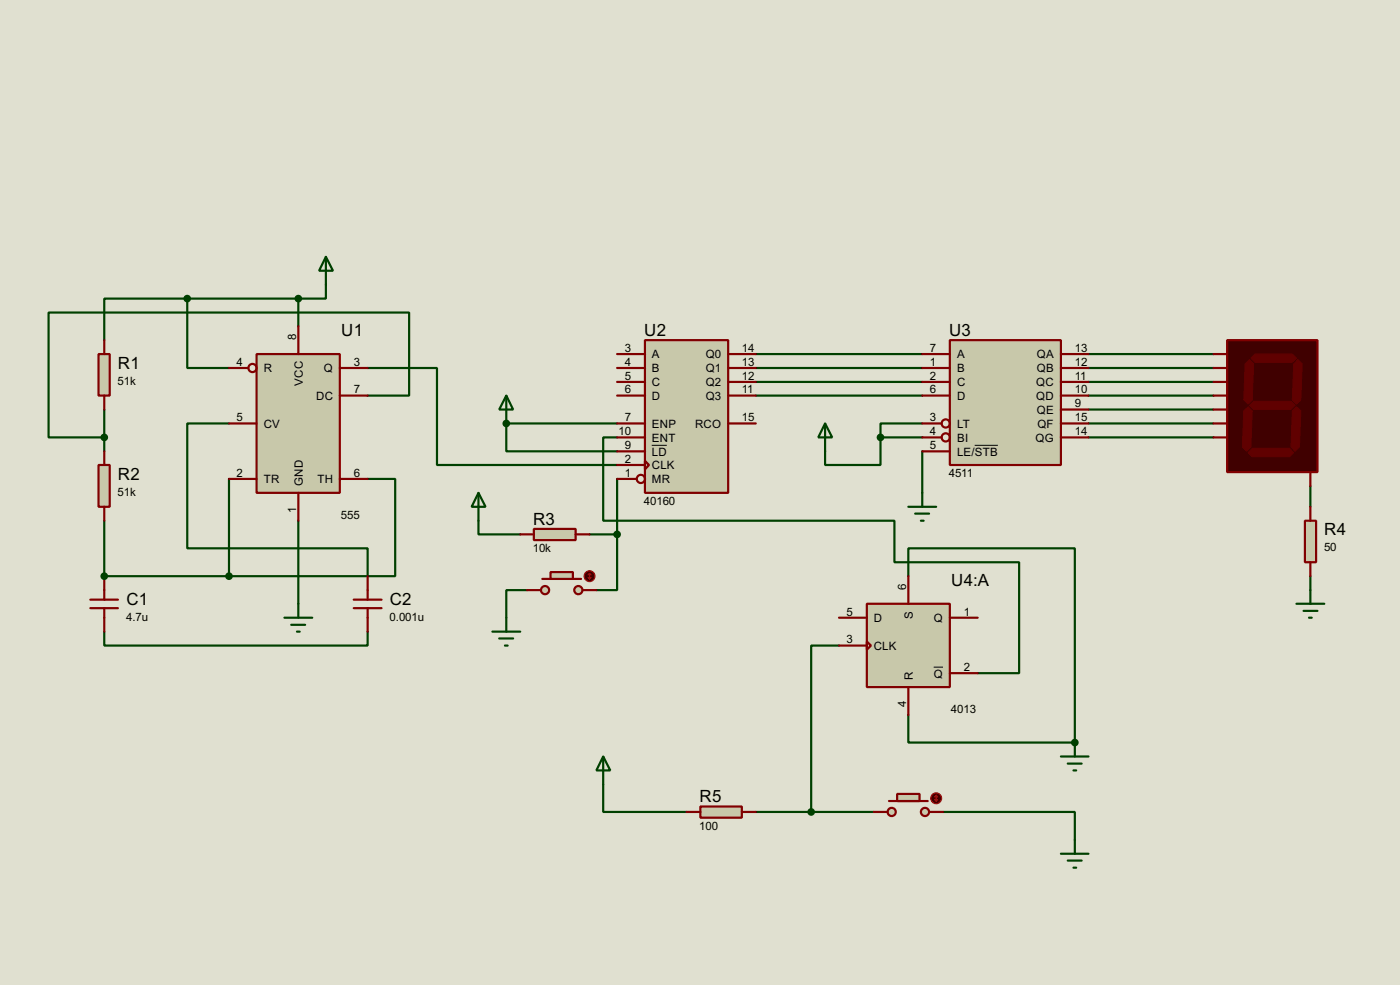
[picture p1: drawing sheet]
<svg xmlns="http://www.w3.org/2000/svg" width="256mm" height="180mm" viewBox="0 0 256 180" stroke-linecap="round" stroke-linejoin="round" font-family="sans-serif">
<path d="M0 0h256.5v180.3h-256.5z" fill="#e0e0d0"/>
<path d="M34.3 54.7h-15.2v7.6M34.3 54.7v12.7h7.7M34.3 54.7h20.4M54.7 54.7v5M59.7 52.1v2.6h-5M42 77.5h-7.7v22.9h33.1v5.1M19.1 95.3v10.2M19.1 115.6v2.6h48.3v-2.6" fill="none" stroke="#004000" stroke-width=".4"/>
<circle cx="19.1" cy="105.5" r=".2" fill="#004000"/>
<g fill="none" stroke="#004000" stroke-width=".4">
<path d="M19.1 75v7.6M67.4 67.4h12.7v17.7h33M67.4 72.4h7.6v-15.2h-66.1v22.9h10.2M92.8 77.5v5.1h20.3M42 87.7v17.8M54.7 95.3v15.2M67.4 87.7h5v17.8h-30.4M87.7 95.3v2.5h7.6M108 97.8h5.1M113.1 97.8v10.2h-3.8M113.1 87.7v10.1M19.1 105.5h22.9"/>
<path d="M96.6 108h-3.8v5.1"/>
</g>
<circle cx="92.8" cy="77.5" r=".2" fill="#004000"/>
<g fill="none" stroke="#004000" stroke-width=".4">
<path d="M92.8 77.5h20.3M138.5 64.8h30.5M138.5 67.4h30.5M138.5 69.9h30.5M138.5 72.4h30.5M169 77.5h-7.7v2.6M199.4 77.5h22.9M199.4 64.8h22.9M199.4 67.4h22.9M199.4 69.9h22.9M199.4 72.4h22.9M199.4 75h22.9"/>
<path d="M113.1 80.1h-2.6v15.2h53.4v7.6h22.8v20.3h-7.6M161.3 80.1v5h-10.1v-2.5M161.3 80.1h7.7M169 82.6v7.6M199.4 80.1h22.9M240.1 89v3.8M240.1 105.5v2.5"/>
</g>
<circle cx="196.9" cy="135.9" r=".2" fill="#004000"/>
<path d="M153.7 118.2h-5.1v30.4M166.4 105.5v-5.1h30.5v35.5h-30.5v-5M110.5 143.6v5h15.3M138.5 148.6h21.6M172.8 148.6h24.1v5.1" fill="none" stroke="#004000" stroke-width=".4"/>
<path d="M47 64.8h15.3v25.4h-15.3z" fill="#c8c8aa" stroke="#800000" stroke-width=".4"/>
<g fill="none" stroke="#800000" stroke-width=".4">
<path d="M54.7 59.7v5.1M42 67.4h3.5M42 77.5h5M62.3 67.4h5.1M62.3 72.4h5.1M42 87.7h5M54.7 90.2v5.1M62.3 87.7h5.1"/>
<circle cx="46.2" cy="67.4" r=".75"/>
</g>
<path d="M59.7 47l1.3 2.6h-2.5zM59.7 47v5.1" fill="none" stroke="#004000" stroke-width=".4"/>
<path d="M18.1 64.8h2v7.6h-2z" fill="#c8c8aa" stroke="#800000" stroke-width=".4"/>
<path d="M19.1 62.3v2.5M19.1 72.4v2.6M16.6 111.3h5M16.6 109.8h5M19.1 105.5v4.3M19.1 111.3v4.3" fill="none" stroke="#800000" stroke-width=".4"/>
<g fill="#004000" stroke="#004000" stroke-width=".4">
<circle cx="34.3" cy="54.7" r=".5"/>
<circle cx="54.6" cy="54.7" r=".5"/>
</g>
<path d="M18.1 85.1h2v7.7h-2z" fill="#c8c8aa" stroke="#800000" stroke-width=".4"/>
<path d="M19.1 82.6v2.5M19.1 92.8v2.5M64.8 111.3h5.1M64.8 109.8h5.1M67.4 105.5v4.3M67.4 111.3v4.3" fill="none" stroke="#800000" stroke-width=".4"/>
<g fill="#004000" stroke="#004000" stroke-width=".4">
<circle cx="19.1" cy="105.5" r=".5"/>
<circle cx="41.9" cy="105.5" r=".5"/>
</g>
<path d="M52.1 113.1h5.1M53.4 114.4h2.5M54.4 115.6h.5M54.7 110.5v2.6" fill="none" stroke="#004000" stroke-width=".4"/>
<path d="M118.2 62.3h15.2v27.9h-15.2z" fill="#c8c8aa" stroke="#800000" stroke-width=".4"/>
<g fill="none" stroke="#800000" stroke-width=".4">
<path d="M113.1 64.8h5.1M113.1 67.4h5.1M113.1 69.9h5.1M113.1 72.4h5.1M113.1 77.5h5.1M133.4 64.8h5.1M133.4 67.4h5.1M133.4 69.9h5.1M133.4 72.4h5.1M133.4 77.5h5.1M113.1 80.1h5.1M113.1 82.6h5.1"/>
<path d="M113.1 85.1h5.1M113.1 87.7h3.5M118.2 84.4l.7 .7-.7 .8z"/>
<circle cx="117.4" cy="87.7" r=".75"/>
</g>
<path d="M119.4 81.5h2.8" fill="none" stroke="#000" stroke-width=".18"/>
<path d="M92.8 72.4l1.2 2.6h-2.5zM92.8 72.4v5.1" fill="none" stroke="#004000" stroke-width=".4"/>
<circle cx="19.1" cy="80.1" r=".5" fill="#004000" stroke="#004000" stroke-width=".4"/>
<g fill="#c8c8aa" stroke="#800000" stroke-width=".4">
<circle cx="105.9" cy="108" r=".75"/>
<circle cx="99.8" cy="108" r=".75"/>
</g>
<path d="M99.4 106h7.1" fill="none" stroke="#800000" stroke-width=".4"/>
<path d="M100.9 104.7h4.1v1.3h-4.1z" fill="#c8c8aa" stroke="#800000" stroke-width=".4"/>
<path d="M96.6 108h2.5M106.7 108h2.6" fill="none" stroke="#800000" stroke-width=".4"/>
<circle cx="108" cy="105.5" r="1" fill="#400000" stroke="#f00" stroke-width=".2"/>
<path d="M107.8 105.7l.2 .3M108 105v1M108 105l-.2 .2M108 105l.3 .2M108.3 105.7l-.3 .3" fill="none" stroke="#f00" stroke-width=".2"/>
<path d="M90.2 115.6h5.1M91.5 116.9h2.5M92.5 118.2h.5M92.8 113.1v2.5" fill="none" stroke="#004000" stroke-width=".4"/>
<path d="M97.8 96.8h7.7v2.1h-7.7z" fill="#c8c8aa" stroke="#800000" stroke-width=".4"/>
<path d="M95.3 97.8h2.5M105.5 97.8h2.5" fill="none" stroke="#800000" stroke-width=".4"/>
<g fill="#004000" stroke="#004000" stroke-width=".4">
<circle cx="113" cy="97.8" r=".5"/>
<circle cx="92.7" cy="77.5" r=".5"/>
</g>
<path d="M87.7 90.2l1.3 2.6h-2.6zM87.7 90.2v5.1" fill="none" stroke="#004000" stroke-width=".4"/>
<path d="M174 62.3h20.4v22.8h-20.4z" fill="#c8c8aa" stroke="#800000" stroke-width=".4"/>
<g fill="none" stroke="#800000" stroke-width=".4">
<path d="M169 64.8h5M169 67.4h5M169 69.9h5M169 72.4h5M169 77.5h3.5M194.4 64.8h5M194.4 67.4h5M194.4 69.9h5M194.4 72.4h5M194.4 77.5h5M194.4 75h5M169 80.1h3.5"/>
<path d="M169 82.6h5M194.4 80.1h5"/>
<circle cx="173.2" cy="77.5" r=".75"/>
<circle cx="173.2" cy="80.1" r=".75"/>
</g>
<path d="M178.6 81.5h4.2" fill="none" stroke="#000" stroke-width=".18"/>
<path d="M151.2 77.5l1.3 2.6h-2.6zM151.2 77.5v5.1M166.4 92.8h5.1M167.7 94h2.5M168.7 95.3h.5M169 90.2v2.6" fill="none" stroke="#004000" stroke-width=".4"/>
<circle cx="161.3" cy="80.1" r=".5" fill="#004000" stroke="#004000" stroke-width=".4"/>
<path d="M224.8 62.3h16.6v24.1h-16.6z" fill="#400000" stroke="#800000" stroke-width=".4"/>
<g fill="#600000" stroke="#600000" stroke-width=".18">
<path d="M229.2 65.6l.7-.8h6.9l.7 .8-.7 .7h-6.9z" fill-rule="evenodd"/>
<path d="M237.8 65.8l.8 .8-.3 6.6-.8 .8-.7-.8 .2-6.6z" fill-rule="evenodd"/>
<path d="M228.9 74.2l.8-.7h6.8l.8 .7-.8 .8h-6.8z" fill-rule="evenodd"/>
<path d="M228.1 66.6l.8-.8 .8 .8-.3 6.6-.7 .8-.8-.8z" fill-rule="evenodd"/>
<path d="M236.8 75.2l.7-.7 .8 .7-.2 6.6-.8 .8-.8-.8z" fill-rule="evenodd"/>
<path d="M229.4 82.1h6.9l.7 .8-.7 .7h-6.9l-.7-.7z" fill-rule="evenodd"/>
<path d="M227.9 75.2l.8-.7 .7 .7-.2 6.6-.8 .8-.8-.8z" fill-rule="evenodd"/>
</g>
<path d="M222.3 64.8h2.5M222.3 67.4h2.5M222.3 69.9h2.5M222.3 72.4h2.5M222.3 75h2.5M222.3 77.5h2.5M222.3 80.1h2.5M240.1 86.4v2.6" fill="none" stroke="#800000" stroke-width=".4"/>
<path d="M239.1 95.3h2v7.6h-2z" fill="#c8c8aa" stroke="#800000" stroke-width=".4"/>
<path d="M240.1 92.8v2.5M240.1 102.9v2.6" fill="none" stroke="#800000" stroke-width=".4"/>
<path d="M237.5 110.5h5.1M238.8 111.8h2.6M239.8 113.1h.5M240.1 108v2.5" fill="none" stroke="#004000" stroke-width=".4"/>
<path d="M158.8 110.5h15.2v15.3h-15.2z" fill="#c8c8aa" stroke="#800000" stroke-width=".4"/>
<path d="M153.7 113.1h5.1M153.7 118.2h5.1M158.8 117.4l.8 .8-.8 .7zM166.4 105.5v5M174 113.1h5.1M166.4 125.8v5.1M174 123.2h5.1" fill="none" stroke="#800000" stroke-width=".4"/>
<path d="M171.1 122.1h1.7" fill="none" stroke="#000" stroke-width=".18"/>
<path d="M194.4 138.5h5M195.6 139.8h2.6M196.9 135.9v2.6M196.7 141h.5" fill="none" stroke="#004000" stroke-width=".4"/>
<circle cx="196.9" cy="135.9" r=".5" fill="#004000" stroke="#004000" stroke-width=".4"/>
<path d="M128.3 147.6h7.6v2.1h-7.6z" fill="#c8c8aa" stroke="#800000" stroke-width=".4"/>
<path d="M125.8 148.6h2.5M135.9 148.6h2.6" fill="none" stroke="#800000" stroke-width=".4"/>
<path d="M110.5 138.5l1.3 2.5h-2.5zM110.5 138.5v5.1" fill="none" stroke="#004000" stroke-width=".4"/>
<g fill="#c8c8aa" stroke="#800000" stroke-width=".4">
<circle cx="169.4" cy="148.6" r=".75"/>
<circle cx="163.3" cy="148.6" r=".75"/>
</g>
<path d="M162.9 146.6h7.1" fill="none" stroke="#800000" stroke-width=".4"/>
<path d="M164.4 145.3h4.1v1.3h-4.1z" fill="#c8c8aa" stroke="#800000" stroke-width=".4"/>
<path d="M160.1 148.6h2.5M170.2 148.6h2.6" fill="none" stroke="#800000" stroke-width=".4"/>
<circle cx="171.5" cy="146.1" r="1" fill="#400000" stroke="#f00" stroke-width=".2"/>
<path d="M171.3 146.4l.2 .2M171.5 145.6v1M171.5 145.6l-.2 .3M171.5 145.6l.3 .3M171.8 146.4l-.3 .2" fill="none" stroke="#f00" stroke-width=".2"/>
<circle cx="148.6" cy="148.6" r=".5" fill="#004000" stroke="#004000" stroke-width=".4"/>
<path d="M194.4 156.3h5M195.6 157.5h2.6M196.7 158.8h.5M196.9 153.7v2.6" fill="none" stroke="#004000" stroke-width=".4"/>
<g font-size="3.5">
<text x="62.5" y="61.4">U1</text>
<text x="118" y="61.4">U2</text>
<text x="173.9" y="61.4">U3</text>
<text x="21.6" y="67.5">R1</text>
<text x="21.6" y="87.8">R2</text>
<text x="97.7" y="96">R3</text>
<text x="242.6" y="98">R4</text>
<text x="174.3" y="107.2">U4:A</text>
<text x="23.2" y="110.7">C1</text>
<text x="71.4" y="110.7">C2</text>
<text x="128.2" y="146.8">R5</text>
</g>
<g font-size="2.4">
<text x="54.2" y="62.3" transform="rotate(-90 54.2 62.3)">8</text>
<text x="114.5" y="64.4">3</text>
<text x="119.4" y="65.6">A</text>
<text x="129.3" y="65.6">Q0</text>
<text x="135.9" y="64.4">14</text>
<text x="170.4" y="64.4">7</text>
<text x="175.3" y="65.6">A</text>
<text x="189.9" y="65.6">QA</text>
<text x="196.9" y="64.4">13</text>
<text x="21.6" y="70.4">51k</text>
<text x="43.4" y="67">4</text>
<text x="48.3" y="68.1">R</text>
<text x="55.5" y="70.6" transform="rotate(-90 55.5 70.6)">VCC</text>
<text x="59.3" y="68.1">Q</text>
<text x="64.8" y="72">7</text>
<text x="64.8" y="67">3</text>
<text x="114.5" y="67">4</text>
<text x="114.5" y="69.5">5</text>
<text x="114.5" y="72">6</text>
<text x="119.4" y="68.1">B</text>
<text x="119.4" y="70.7">C</text>
<text x="129.3" y="68.1">Q1</text>
<text x="129.3" y="70.7">Q2</text>
<text x="135.9" y="67">13</text>
<text x="135.9" y="69.5">12</text>
<text x="135.9" y="72">11</text>
<text x="170.4" y="67">1</text>
<text x="170.4" y="69.5">2</text>
<text x="170.4" y="72">6</text>
<text x="175.3" y="68.1">B</text>
<text x="175.3" y="70.7">C</text>
<text x="189.8" y="70.7">QC</text>
<text x="189.9" y="68.1">QB</text>
<text x="196.9" y="67">12</text>
<text x="196.9" y="69.5">11</text>
<text x="196.9" y="72">10</text>
<text x="43.4" y="77.1">5</text>
<text x="57.9" y="73.2">DC</text>
<text x="114.5" y="77.1">7</text>
<text x="119.4" y="73.2">D</text>
<text x="129.3" y="73.2">Q3</text>
<text x="135.9" y="77.1">15</text>
<text x="170.4" y="77.1">3</text>
<text x="175.3" y="73.2">D</text>
<text x="189.8" y="73.2">QD</text>
<text x="189.9" y="75.8">QE</text>
<text x="196.9" y="74.6">9</text>
<text x="196.9" y="77.1">15</text>
<text x="48.3" y="78.3">CV</text>
<text x="113.3" y="79.7">10</text>
<text x="114.5" y="82.2">9</text>
<text x="119.4" y="78.3">ENP</text>
<text x="119.4" y="80.8">ENT</text>
<text x="119.4" y="83.4">LD</text>
<text x="127.3" y="78.3">RCO</text>
<text x="170.4" y="79.7">4</text>
<text x="170.4" y="82.2">5</text>
<text x="175.3" y="78.3">LT</text>
<text x="175.3" y="80.8">BI</text>
<text x="175.3" y="83.4">LE/STB</text>
<text x="189.7" y="80.8">QG</text>
<text x="190" y="78.3">QF</text>
<text x="196.9" y="79.7">14</text>
<text x="43.4" y="87.3">2</text>
<text x="48.3" y="88.5">TR</text>
<text x="55.5" y="88.9" transform="rotate(-90 55.5 88.9)">GND</text>
<text x="58.1" y="88.5">TH</text>
<text x="64.8" y="87.3">6</text>
<text x="114.5" y="84.7">2</text>
<text x="114.5" y="87.3">1</text>
<text x="119.4" y="85.9">CLK</text>
<text x="119.4" y="88.5">MR</text>
<text x="173.8" y="87.3">4511</text>
<text x="21.6" y="90.8">51k</text>
<text x="54.3" y="93.9" transform="rotate(-90 54.3 93.9)">1</text>
<text x="62.5" y="95">555</text>
<text x="118" y="92.4">40160</text>
<text x="97.6" y="101.1">10k</text>
<text x="242.6" y="100.9">50</text>
<text x="166" y="108" transform="rotate(-90 166 108)">6</text>
<text x="23.1" y="113.6">4.7u</text>
<text x="71.4" y="113.6">0.001u</text>
<text x="155.1" y="112.7">5</text>
<text x="160.1" y="113.9">D</text>
<text x="167.2" y="113.2" transform="rotate(-90 167.2 113.2)">S</text>
<text x="171.1" y="113.9">Q</text>
<text x="176.6" y="112.7">1</text>
<text x="155.1" y="117.8">3</text>
<text x="160.1" y="119">CLK</text>
<text x="167.2" y="124.5" transform="rotate(-90 167.2 124.5)">R</text>
<text x="171.1" y="124">Q</text>
<text x="176.6" y="122.8">2</text>
<text x="166" y="129.5" transform="rotate(-90 166 129.5)">4</text>
<text x="174.2" y="130.5">4013</text>
<text x="128.1" y="151.9">100</text>
</g>
</svg>
